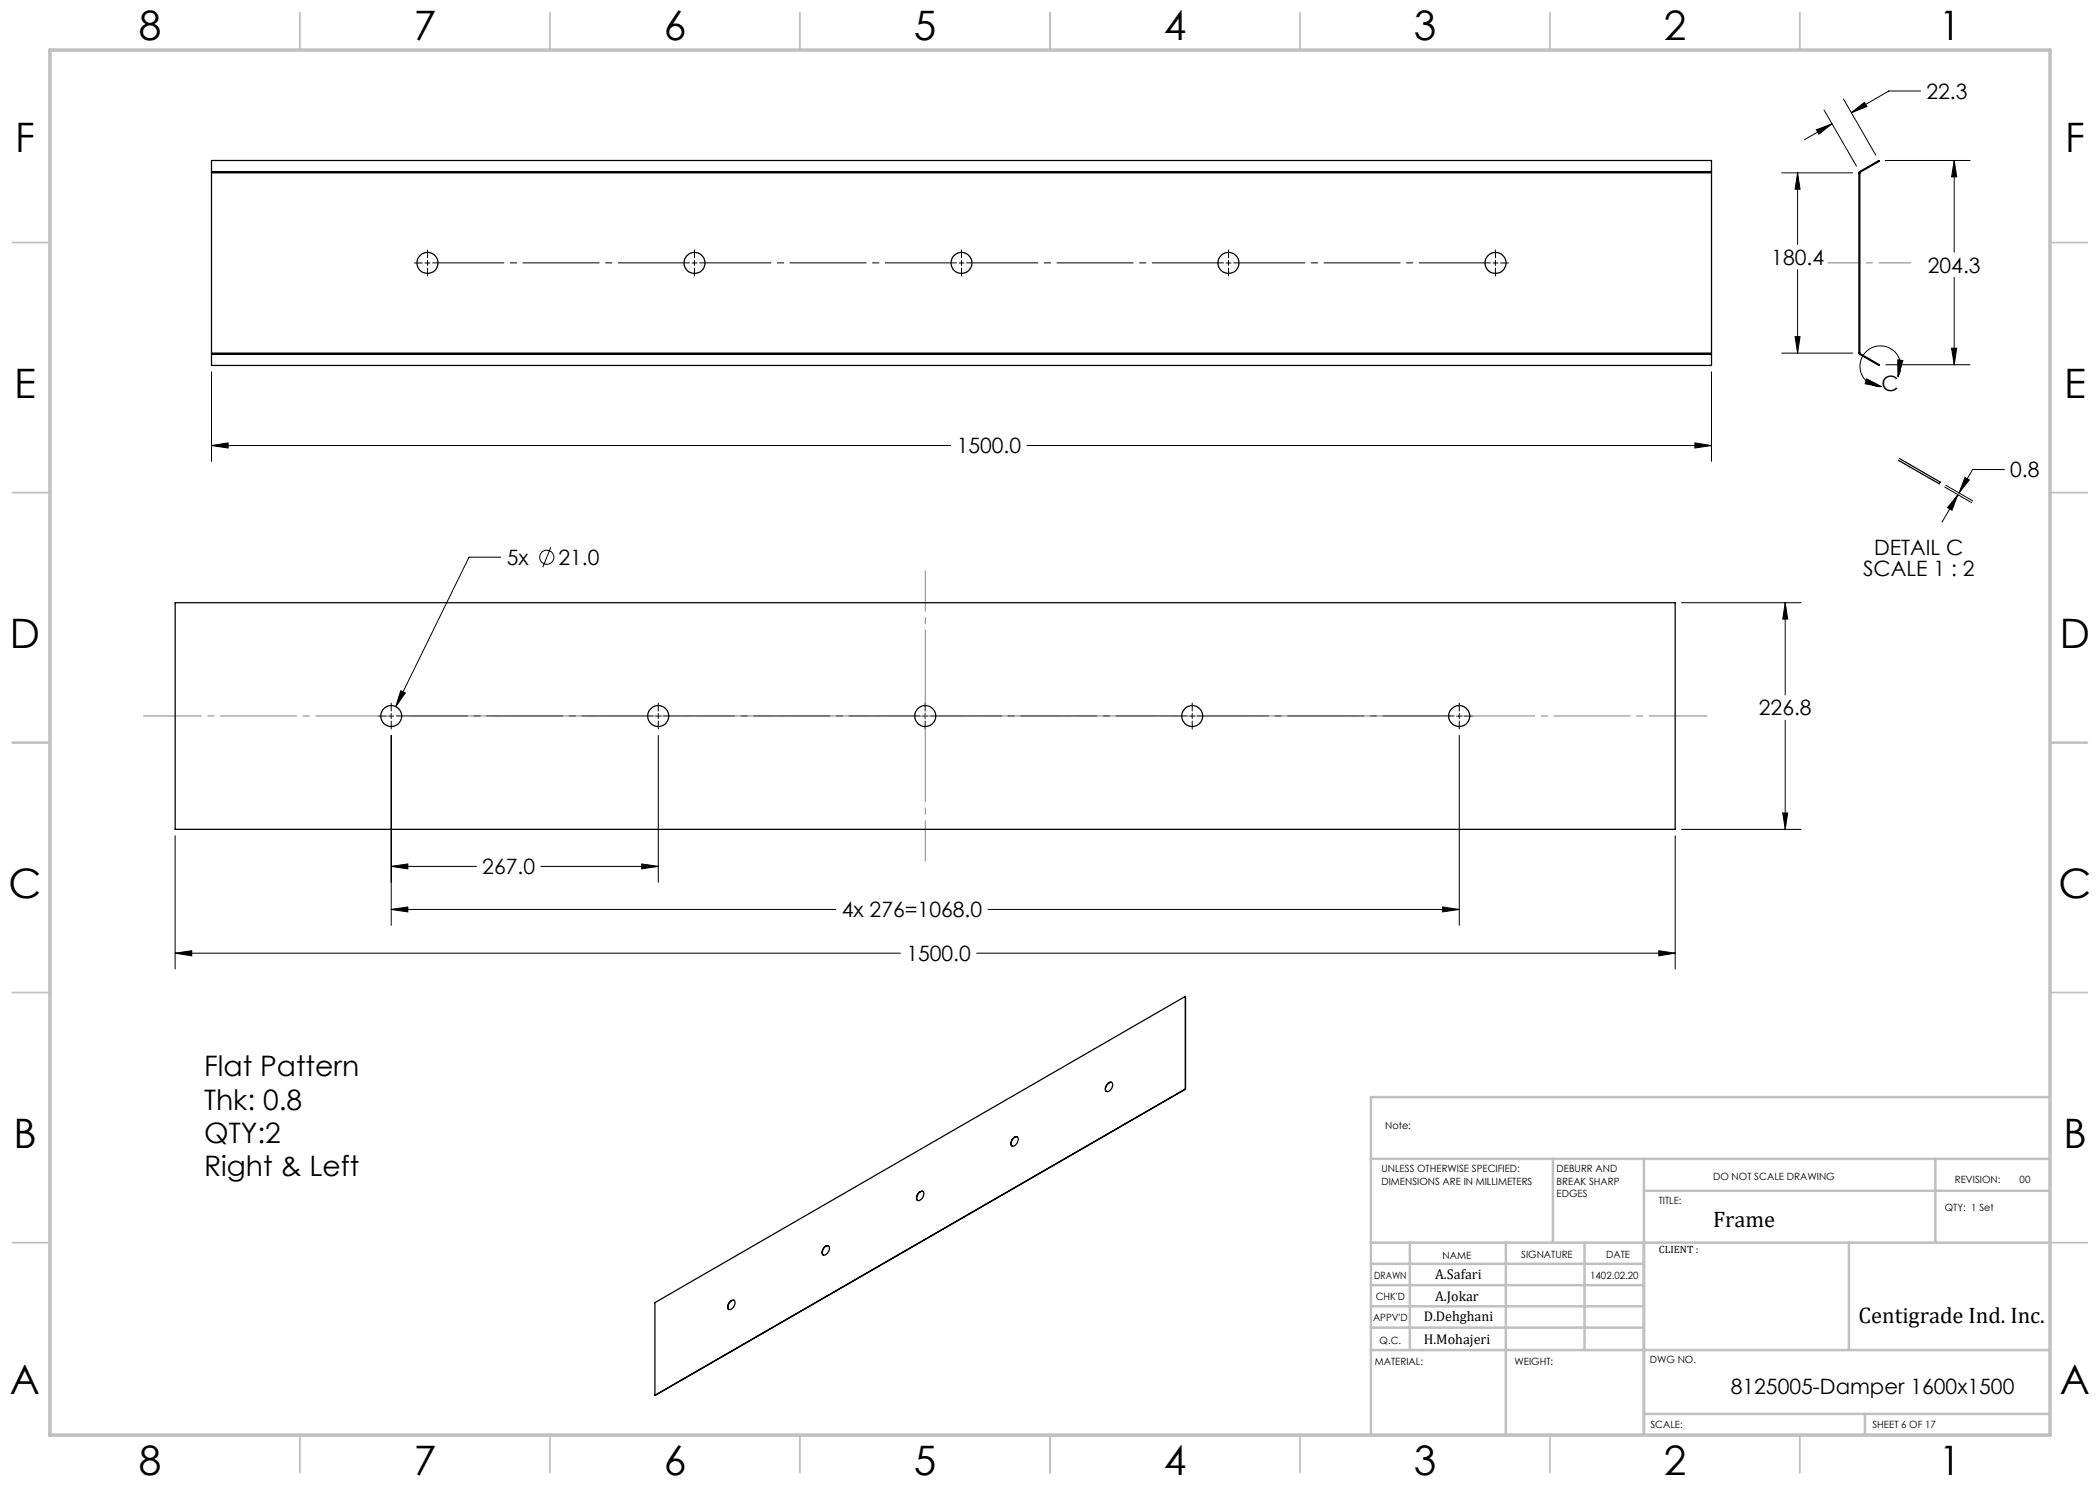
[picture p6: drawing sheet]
<svg xmlns="http://www.w3.org/2000/svg" width="420mm" height="297mm" viewBox="0 0 420 297" stroke-linecap="round" stroke-linejoin="round" font-family="sans-serif">
<g fill="none" stroke="#000" stroke-width=".2">
<path d="M368.7 19.8l6.4 11.2M384.1 18.2h-6.3l-7.5 4.3M356.3 34.6h14.2M359.5 34.6l.5 3.2h-1zM359.5 34.6v14.3M363.3 26l3.1-1.2-2.6 2zM364.8 22l6.5 11.2M366.4 24.8l-5.5 3.1M370.3 22.5l2.6-2 .5 .8zM377 32.1h17M390.8 32.1l.5 3.3h-1zM390.8 32.1v18.3"/>
<path d="M82.9 52.6h1.6M85 52.6h1M85.5 50v1.6M85.5 52.1v1M85.5 53.6v1.6M138.4 52.6h1M138.9 50v1.6M138.9 52.1v1M138.9 53.6v1.6M191.8 52.6h1M192.3 50v1.6M192.3 52.1v1"/>
<path d="M192.3 53.6v1.6M245.2 52.6h1M245.7 50v1.6M245.7 52.1v1M245.7 53.6v1.6M298.6 52.6h1M299.1 50v1.6M299.1 52.1v1M299.1 53.6v1.6M300.1 52.6h1.6M359.5 53.9v16.7M390.8 55.5v17.5"/>
<path d="M42.3 74.4v17.9M342.3 74.4v17.9M356.3 70.6h14.2M359 67.3h1l-.5 3.3zM373.3 75.8l3 1.5-3.3-.5zM377.2 73h16.8M379.6 72l1 .1-1 3.2zM379.6 75.3a4.1 4.1 0 0 0-2.2-5.9 4.1 4.1 0 0 0-5.4 3.3 4.1 4.1 0 0 0 4.3 4.6M390.3 69.6h1l-.5 3.4zM42.3 89.1l3.3-.5v1zM42.3 89.1h147.8M205.4 89.1h136.9"/>
<path d="M339 88.6l3.3 .5-3.3 .5zM388.9 97.4l5.4 3.1M389.1 97l5.4 3.2M391.6 99l-1.2 3.1-.9-.6zM391.6 99l-3.2 5.4M393 95.5l.9 .5-2.1 2.6zM400.9 93.9h-6.4l-2.7 4.7M100.2 111.4h-6.4l-14.6 29.9M110.2 109.4l-1.7 4M80.2 138.1l.9 .5-1.9 2.7zM336.3 120.5h23.9M357 120.5l.5 3.3h-.9z"/>
<path d="M357 120.5v18.5M75.6 143.2h1.6M77.8 143.2h.9M78.2 147.1v38M78.2 140.6v1.6M78.2 142.7v1M78.2 144.2v1.6M131.1 143.2h1.1M131.7 147.1v29.4M131.7 140.6v1.6M131.7 142.7v1M131.7 144.2v1.6"/>
<path d="M184.5 143.2h1.1M185 140.6v1.6M185 142.7v1M185 144.2v1.6M237.9 143.2h1M238.4 140.6v1.6M238.4 142.7v1M238.4 144.2v1.6M291.3 143.2h1M291.9 140.6v1.6M291.9 142.7v1M291.9 144.2v1.6"/>
<path d="M291.9 147.1v38M292.9 143.2h1.6M357 144v21.9M35 167.1v26.7M78.2 173.3l3.4-.5v1zM78.2 173.3h17.1M108.2 173.3h23.5M128.3 172.8l3.4 .5-3.4 .5zM335 167.1v26.7M336.3 165.9h23.9M356.6 162.6h.9l-.5 3.3zM35 190.6l3.3-.5v1.1z"/>
<path d="M35 190.6h145.1M78.2 181.9l3.4-.5v1zM78.2 181.9h89M195.3 190.6h139.7M197.6 181.9h94.3M288.5 181.4l3.4 .5-3.4 .5zM331.8 190.1l3.2 .5-3.2 .6z"/>
<circle cx="109.4" cy="111.4" r="1.41"/>
</g>
<path d="M137.9 52.6h-51.4M191.3 52.6h-51.4M244.7 52.6h-51.4M298.1 52.6h-51.4M130.6 143.2h-51.3M184 143.2h-51.3M237.4 143.2h-51.3M290.8 143.2h-51.3" fill="none" stroke="#000" stroke-width=".2" stroke-dasharray="15.2 1.3 1.3 1.3" stroke-dashoffset="1"/>
<path d="M365.6 52.6h16.6" fill="none" stroke="#808080" stroke-width=".2" stroke-dasharray="15.2 1.3 1.3 1.3" stroke-dashoffset="8.9"/>
<path d="M28.7 143.2h312.7" fill="none" stroke="#808080" stroke-width=".2" stroke-dasharray="15.2 1.3 1.3 1.3" stroke-dashoffset="3.7"/>
<path d="M185.1 114.2v58" fill="none" stroke="#808080" stroke-width=".2" stroke-dasharray="15.2 1.3 1.3 1.3" stroke-dashoffset="7.2"/>
<g fill="none" stroke="#c0c0c0" stroke-width=".35">
<path d="M60 2.5v7.5M110 2.5v7.5M160 2.5v7.5M210 2.5v7.5M260 2.5v7.5M310 2.5v7.5M360 2.5v7.5M2.5 48.5h7.5M410 48.5h7.5M2.5 98.5h7.5M410 98.5h7.5M2.5 148.5h7.5"/>
<path d="M410 148.5h7.5M2.5 198.5h7.5M410 198.5h7.5M2.5 248.5h7.5M410 248.5h7.5M60 287v7.5M110 287v7.5M160 287v7.5M210 287v7.5M260 287v7.5M310 287v7.5M360 287v7.5"/>
</g>
<g fill="none" stroke="#c0c0c0" stroke-width=".5">
<path d="M410 219.4h-135.8v67.4M274.2 231.8h135.8M310.6 231.8v16.7M328.8 231.8v55.2M328.8 238.2h81.2M387.1 231.8v16.7M274.2 248.5h135.8M274.2 257h54.6M274.2 252.8h54.6M282 248.5v21.5M301.2 248.5v38.3M316.9 248.5v21.5"/>
<path d="M369.8 248.5v21.5M274.2 265.5h54.6M274.2 261.3h54.6M274.2 270h135.8M328.8 282.8h81.2M373 282.8v4.2"/>
</g>
<path d="M10 10h400v277h-400z" fill="none" stroke="#c0c0c0" stroke-width=".7"/>
<g fill="#000">
<path d="M379.6 72l1 .1-1 3.2zM373.3 75.8l3 1.5-3.3-.5z"/>
<path d="M42.3 89.1l3.3-.5v1zM339 88.6l3.3 .5-3.3 .5zM359.5 34.6l.5 3.2h-1zM359 67.3h1l-.5 3.3zM370.3 22.5l2.6-2 .5 .8zM363.3 26l3.1-1.2-2.6 2zM390.3 69.6h1l-.5 3.4zM390.8 32.1l.5 3.3h-1zM391.6 99l-1.2 3.1-.9-.6zM393 95.5l.9 .5-2.1 2.6zM35 190.6l3.3-.5v1.1zM331.8 190.1l3.2 .5-3.2 .6zM357 120.5l.5 3.3h-.9zM356.6 162.6h.9l-.5 3.3zM80.2 138.1l-1 3.2 1.9-2.7zM128.3 172.8l3.4 .5-3.4 .5zM78.2 173.3l3.4-.5v1zM78.2 181.9l3.4-.5v1zM288.5 181.4l3.4 .5-3.4 .5z"/>
</g>
<g fill="none" stroke="#000" stroke-width=".25">
<path d="M42.3 34.3v.3M42.3 34.3v-2.2h300v2.2M42.3 34.6v36M42.3 34.6h300M42.3 34.3h300M342.3 34.3v.3M342.3 34.6v36M371.8 34.6h.2M371.8 34.6v36M371.9 34.3l-.1 .3M371.9 34.3l.1 .2M371.9 34.3l3.9-2.2 .1 .1-3.9 2.3"/>
<path d="M372 34.6v36M372 34.5v.1M42.3 70.6v.3M42.3 70.6h300M42.3 70.9v2.2h300v-2.2M42.3 70.9h300M342.3 70.6v.3M371.8 70.6l.1 .3M371.8 70.6h.2M372 70.6v.1M372 70.7l-.1 .2M372 70.7l3.9 2.3-.1 .1-3.9-2.2"/>
<path d="M379.9 91.7l8.1 4.7-.2 .4-8.1-4.7M35 120.5h300v45.4h-300zM237.1 199.3l-106.1 61.2v18.5M237.1 199.3v18.5M221.7 216.6a.56 .56 0 0 1 .7 0 .56 .56 0 0 1 .1 .8 .92 .92 0 0 1-1.4 .8 1.46 1.46 0 0 1 .6-1.6zM222.3 216.5a1.21 1.21 0 0 0-1 1.8M237.1 217.8l-106.1 61.2M237.1 217.8h.1M183.8 238.5a.57 .57 0 0 1 .8-.2 .57 .57 0 0 1 .1 .9 .9 .9 0 0 1-1.3 .8 1.24 1.24 0 0 1 .4-1.5zM184.6 238.3a1.24 1.24 0 0 0-1.1 1.8M202.8 227.5a.55 .55 0 0 1 .8 0 .55 .55 0 0 1 0 .8 .88 .88 0 0 1-1.4 .8 1.46 1.46 0 0 1 .6-1.6zM203.4 227.4a1.21 1.21 0 0 0-1 1.8"/>
<path d="M164.9 249.4a.57 .57 0 0 1 .8-.2 .57 .57 0 0 1 .1 .9 .88 .88 0 0 1-1.3 .7 1.39 1.39 0 0 1 .4-1.4zM165.7 249.2a1.29 1.29 0 0 0-1.1 1.8M146 260.3a.57 .57 0 0 1 .9-.2 .57 .57 0 0 1 0 .9 1.06 1.06 0 0 1-1.2 .8 1.28 1.28 0 0 1 .3-1.5zM146.8 260.1a1.29 1.29 0 0 0-1 1.8"/>
<circle cx="85.5" cy="52.6" r="2.11"/>
<circle cx="138.9" cy="52.6" r="2.11"/>
<circle cx="192.3" cy="52.6" r="2.1"/>
<circle cx="245.7" cy="52.6" r="2.11"/>
<circle cx="299.1" cy="52.6" r="2.11"/>
<circle cx="78.2" cy="143.2" r="2.09"/>
<circle cx="131.6" cy="143.2" r="2.1"/>
<circle cx="185" cy="143.2" r="2.1"/>
<circle cx="238.5" cy="143.2" r="2.1"/>
<circle cx="291.8" cy="143.2" r="2.1"/>
</g>
<g font-size="8.1">
<text x="27.8" y="8">8</text>
<text x="82.8" y="8">7</text>
<text x="132.8" y="8">6</text>
<text x="182.8" y="8">5</text>
<text x="232.8" y="8">4</text>
<text x="282.8" y="8">3</text>
<text x="332.8" y="8">2</text>
<text x="387.8" y="8">1</text>
<text x="3" y="30.4">F</text>
<text x="413" y="30.4">F</text>
<text x="2.8" y="79.6">E</text>
<text x="412.8" y="79.6">E</text>
<text x="2" y="129.6">D</text>
<text x="412" y="129.6">D</text>
<text x="1.7" y="179.6">C</text>
<text x="411.7" y="179.6">C</text>
<text x="2.7" y="229.6">B</text>
<text x="412.7" y="229.6">B</text>
<text x="2" y="278.9">A</text>
<text x="412" y="278.9">A</text>
<text x="27.8" y="295">8</text>
<text x="82.8" y="295">7</text>
<text x="132.8" y="295">6</text>
<text x="182.8" y="295">5</text>
<text x="232.8" y="295">4</text>
<text x="282.8" y="295">3</text>
<text x="332.8" y="295">2</text>
<text x="387.8" y="295">1</text>
</g>
<g font-size="5.6">
<text x="40.8" y="215.3">Flat Pattern</text>
<text x="40.8" y="221.9">Thk: 0.8</text>
<text x="40.8" y="228.6">QTY:2</text>
<text x="40.8" y="235.2">Right &amp; Left</text>
</g>
<g font-size="4.5">
<text x="342.6" y="245.3">Frame</text>
<text x="371.7" y="264.6">Centigrade Ind. Inc.</text>
</g>
<g font-size="4.2">
<text x="385.3" y="19.8">22.3</text>
<text x="354.3" y="53">180.4</text>
<text x="385.6" y="54.6">204.3</text>
<text x="376.3" y="78.2">C</text>
<text x="191.3" y="90.7">1500.0</text>
<text x="402" y="95.5">0.8</text>
<text x="101.4" y="113">5x</text>
<text x="111.7" y="113">21.0</text>
<text x="374.8" y="111">DETAIL C</text>
<text x="372.6" y="115.2">SCALE 1 : 2</text>
<text x="351.8" y="143.1">226.8</text>
<text x="96.5" y="174.9">267.0</text>
<text x="168.4" y="183.5">4x 276=1068.0</text>
<text x="181.3" y="192.2">1500.0</text>
<text x="346.2" y="278.8">8125005-Damper 1600x1500</text>
</g>
<g font-size="2.8">
<text x="287" y="255.9">A.Safari</text>
<text x="287" y="260.1">A.Jokar</text>
<text x="284.7" y="264.2">D.Dehghani</text>
<text x="284.7" y="268.7">H.Mohajeri</text>
</g>
<text font-size="2.1" x="331.8" y="250.7">CLIENT :</text>
<g font-size="2">
<text x="277" y="225.8">Note:</text>
<text x="276.3" y="234.5">UNLESS OTHERWISE SPECIFIED:</text>
<text x="276.3" y="237">DIMENSIONS ARE IN MILLIMETERS</text>
<text x="311.3" y="234.5">DEBURR AND</text>
<text x="311.3" y="237">BREAK SHARP</text>
<text x="311.3" y="239.5">EDGES</text>
<text x="342.6" y="236">DO NOT SCALE DRAWING</text>
<text x="391" y="236.6">REVISION:</text>
<text x="403.9" y="236.6">00</text>
<text x="331.8" y="240.8">TITLE:</text>
<text x="389" y="242.2">QTY: 1 Set</text>
<text x="288.5" y="251.7">NAME</text>
<text x="304.2" y="251.7">SIGNATURE</text>
<text x="321.2" y="251.7">DATE</text>
<text x="274.8" y="255.9">DRAWN</text>
<text x="318" y="255.9">1402.02.20</text>
<text x="275.1" y="260.1">CHK'D</text>
<text x="274.6" y="264.2">APPV'D</text>
<text x="275.9" y="268.7">Q.C.</text>
<text x="275" y="273">MATERIAL:</text>
<text x="302.9" y="273">WEIGHT:</text>
<text x="330" y="272.5">DWG NO.</text>
<text x="330.1" y="285.6">SCALE:</text>
<text x="374.5" y="285.6">SHEET 6 OF 17</text>
</g>
</svg>
